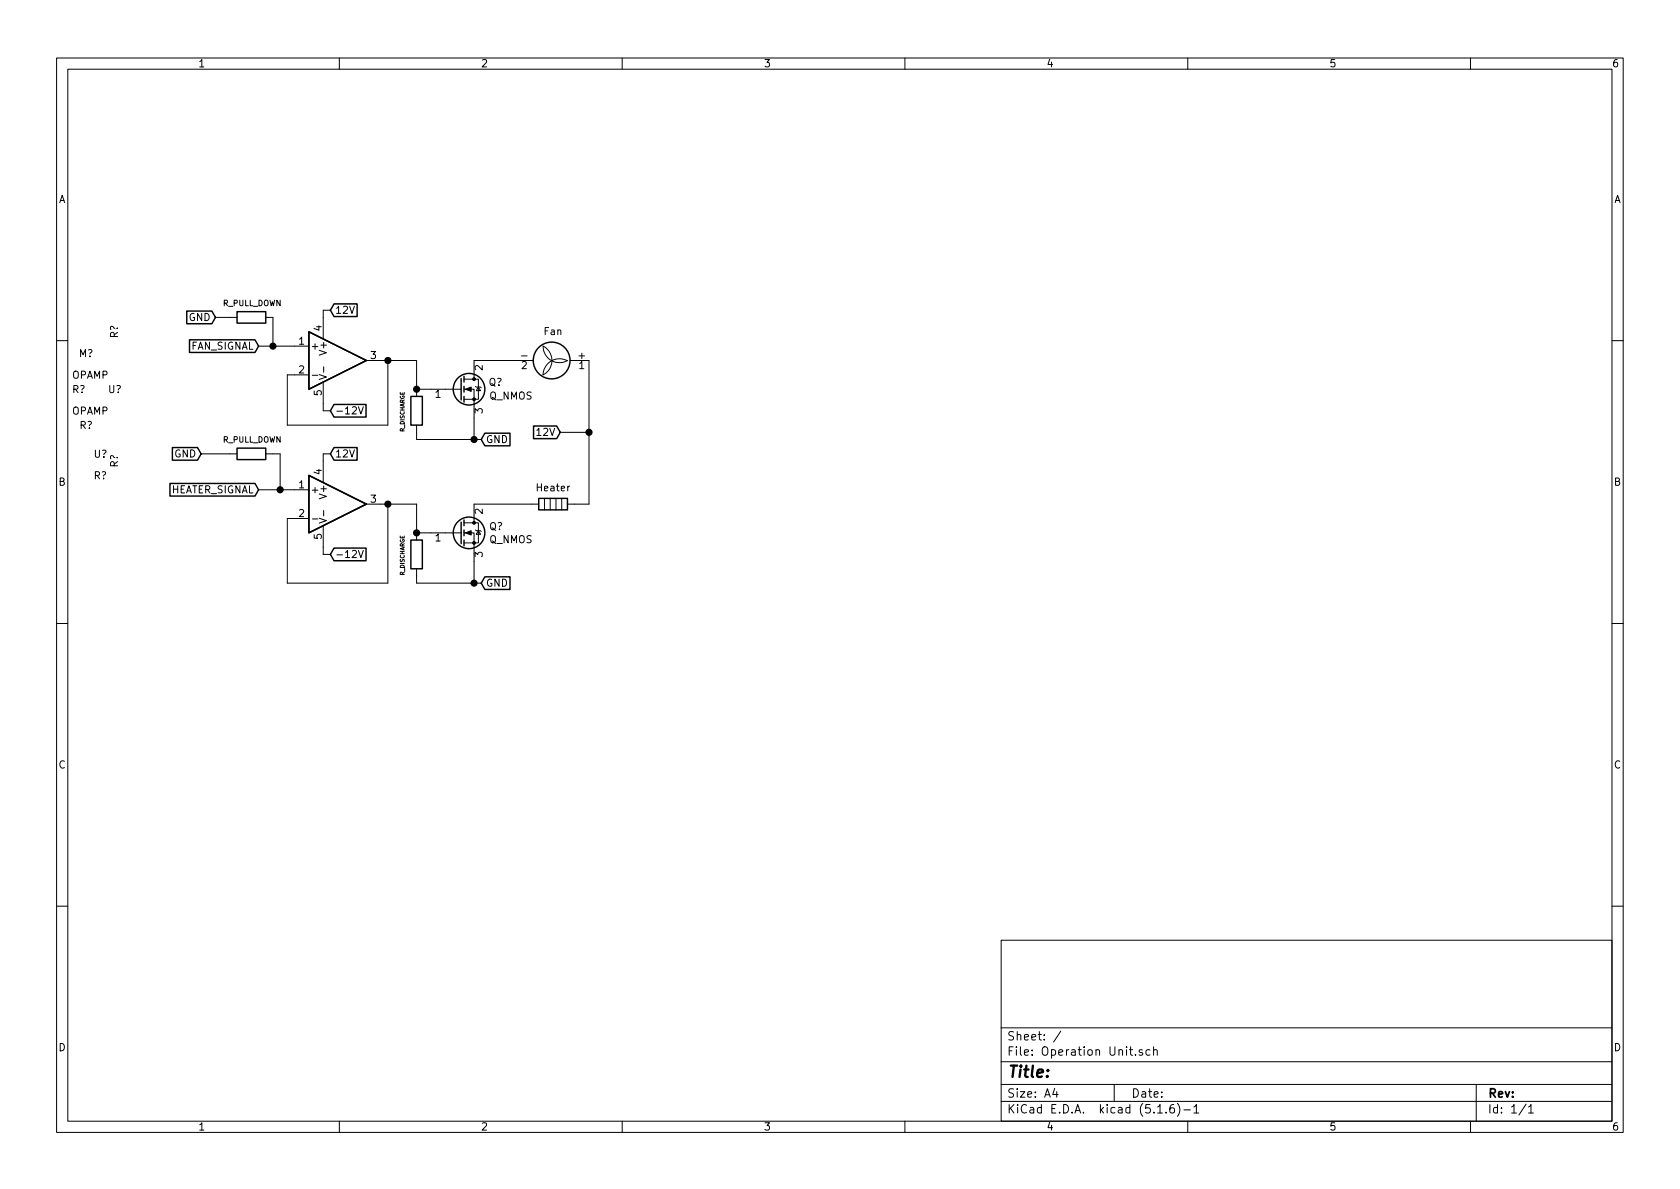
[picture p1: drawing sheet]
EESchema Schematic File Version 4
EELAYER 30 0
EELAYER END
$Descr A4 11693 8268
encoding utf-8
Sheet 1 1
Title ""
Date ""
Rev ""
Comp ""
Comment1 ""
Comment2 ""
Comment3 ""
Comment4 ""
$EndDescr
$Comp
L pspice:OPAMP U?
U 1 1
P 2350 2500
F 0 "U?" H 750 2300 50  0000 L CNN
F 1 "OPAMP" H 500 2400 50  0000 L CNN
F 2 "" H 2350 2500 50  0001 C CNN
F 3 "~" H 2350 2500 50  0001 C CNN
	1    2350 2500
	1    0    0    -1  
$EndComp
$Comp
L pspice:OPAMP U?
U 1 1
P 2350 3500
F 0 "U?" H 650 3850 50  0000 L CNN
F 1 "OPAMP" H 500 4150 50  0000 L CNN
F 2 "" H 2350 3500 50  0001 C CNN
F 3 "~" H 2350 3500 50  0001 C CNN
	1    2350 3500
	1    0    0    -1  
$EndComp
Text GLabel 2300 2150 2    50   Input ~ 0
12V
Wire Wire Line
	2250 2150 2250 2200
Wire Wire Line
	2300 2150 2250 2150
Text GLabel 2300 2850 2    50   Input ~ 0
-12V
Wire Wire Line
	2300 2850 2250 2850
Wire Wire Line
	2250 2850 2250 2800
Text GLabel 2300 3150 2    50   Input ~ 0
12V
Text GLabel 2300 3850 2    50   Input ~ 0
-12V
Wire Wire Line
	2300 3850 2250 3850
Wire Wire Line
	2250 3850 2250 3800
Wire Wire Line
	2250 3200 2250 3150
Wire Wire Line
	2250 3150 2300 3150
Wire Wire Line
	2050 2600 2000 2600
Text GLabel 1800 2400 0    50   Input ~ 0
FAN_SIGNAL
Text GLabel 1800 3400 0    50   Input ~ 0
HEATER_SIGNAL
Wire Wire Line
	2050 3600 2000 3600
Wire Wire Line
	2700 3500 2650 3500
$Comp
L Device:R R?
U 1 1
P 1750 2200
F 0 "R?" H 1800 1250 50  0000 L CNN
F 1 "R_PULL_DOWN" V 1650 2000 39  0000 L CNN
F 2 "" V 1680 2200 50  0001 C CNN
F 3 "~" H 1750 2200 50  0001 C CNN
	1    1750 2200
	0    1    1    0   
$EndComp
Text GLabel 1500 2200 0    50   Input ~ 0
GND
Text GLabel 1400 3150 0    50   Input ~ 0
GND
Wire Wire Line
	1800 2400 1900 2400
Connection ~ 1900 2400
Wire Wire Line
	1900 2400 2050 2400
Wire Wire Line
	2650 2500 2700 2500
$Comp
L Device:Heater R?
U 1 1
P 3850 3500
F 0 "R?" V 3300 250 50  0000 C CNN
F 1 "Heater" V 3734 3500 50  0000 C CNN
F 2 "" V 3780 3500 50  0001 C CNN
F 3 "~" H 3850 3500 50  0001 C CNN
	1    3850 3500
	0    1    1    0   
$EndComp
$Comp
L Motor:Fan M?
U 1 1
P 3800 2500
F 0 "M?" V 3750 -700 50  0000 C CNN
F 1 "Fan" V 3596 2550 50  0000 C CNN
F 2 "" H 3800 2510 50  0001 C CNN
F 3 "~" H 3800 2510 50  0001 C CNN
	1    3800 2500
	0    1    1    0   
$EndComp
$Comp
L Device:Q_NMOS_GDS Q?
U 1 1
P 3200 2700
F 0 "Q?" H 3400 2750 50  0000 L CNN
F 1 "Q_NMOS" H 3404 2655 50  0000 L CNN
F 2 "" H 3400 2800 50  0001 C CNN
F 3 "~" H 3200 2700 50  0001 C CNN
	1    3200 2700
	1    0    0    -1  
$EndComp
$Comp
L Device:R R?
U 1 1
P 2900 2850
F 0 "R?" H 500 3000 50  0000 L CNN
F 1 "R_DISCHARGE" V 2800 2700 28  0000 L CNN
F 2 "" V 2830 2850 50  0001 C CNN
F 3 "~" H 2900 2850 50  0001 C CNN
	1    2900 2850
	1    0    0    -1  
$EndComp
Wire Wire Line
	2900 2700 3000 2700
Wire Wire Line
	2900 3000 2900 3050
Wire Wire Line
	3300 3050 3300 2900
Wire Wire Line
	2700 2500 2700 2950
$Comp
L Device:R R?
U 1 1
P 1750 3150
F 0 "R?" H 1750 2200 50  0000 L CNN
F 1 "R_PULL_DOWN" V 1650 2950 39  0000 L CNN
F 2 "" V 1680 3150 50  0001 C CNN
F 3 "~" H 1750 3150 50  0001 C CNN
	1    1750 3150
	0    1    1    0   
$EndComp
Wire Wire Line
	1400 3150 1600 3150
Wire Wire Line
	1800 3400 1950 3400
Wire Wire Line
	1900 3150 1950 3150
Wire Wire Line
	1950 3150 1950 3400
Connection ~ 1950 3400
Wire Wire Line
	1950 3400 2050 3400
Wire Wire Line
	1900 2200 1900 2400
Wire Wire Line
	1600 2200 1500 2200
$Comp
L Device:Q_NMOS_GDS Q?
U 1 1
P 3200 3700
F 0 "Q?" H 3404 3746 50  0000 L CNN
F 1 "Q_NMOS" H 3404 3655 50  0000 L CNN
F 2 "" H 3400 3800 50  0001 C CNN
F 3 "~" H 3200 3700 50  0001 C CNN
	1    3200 3700
	1    0    0    -1  
$EndComp
$Comp
L Device:R R?
U 1 1
P 2900 3850
F 0 "R?" H 650 4400 50  0000 L CNN
F 1 "R_DISCHARGE" V 2800 3700 28  0000 L CNN
F 2 "" V 2830 3850 50  0001 C CNN
F 3 "~" H 2900 3850 50  0001 C CNN
	1    2900 3850
	1    0    0    -1  
$EndComp
Wire Wire Line
	2900 3700 3000 3700
Wire Wire Line
	2900 4000 2900 4050
Wire Wire Line
	3300 4050 3300 3900
Wire Wire Line
	2000 3600 2000 4050
Wire Wire Line
	2000 4050 2700 4050
Wire Wire Line
	2700 4050 2700 3500
Wire Wire Line
	3300 3500 3700 3500
Wire Wire Line
	4100 3500 4000 3500
Wire Wire Line
	4100 2500 4100 3000
Text GLabel 3900 3000 0    50   Input ~ 0
12V
Wire Wire Line
	3900 3000 4100 3000
Connection ~ 4100 3000
Wire Wire Line
	4100 3000 4100 3500
Text GLabel 3350 3050 2    50   Input ~ 0
GND
Wire Wire Line
	2900 3050 3300 3050
Connection ~ 3300 3050
Wire Wire Line
	3300 3050 3350 3050
Wire Wire Line
	3300 2500 3600 2500
Connection ~ 2700 2500
Wire Wire Line
	2700 2500 2900 2500
Connection ~ 2900 2700
Wire Wire Line
	2900 2500 2900 2700
Wire Wire Line
	2700 3500 2900 3500
Wire Wire Line
	2900 3500 2900 3700
Connection ~ 2700 3500
Connection ~ 2900 3700
Text GLabel 3350 4050 2    50   Input ~ 0
GND
Wire Wire Line
	2900 4050 3300 4050
Connection ~ 3300 4050
Wire Wire Line
	3300 4050 3350 4050
Wire Wire Line
	2000 2600 2000 2950
Wire Wire Line
	2000 2950 2700 2950
$EndSCHEMATC
